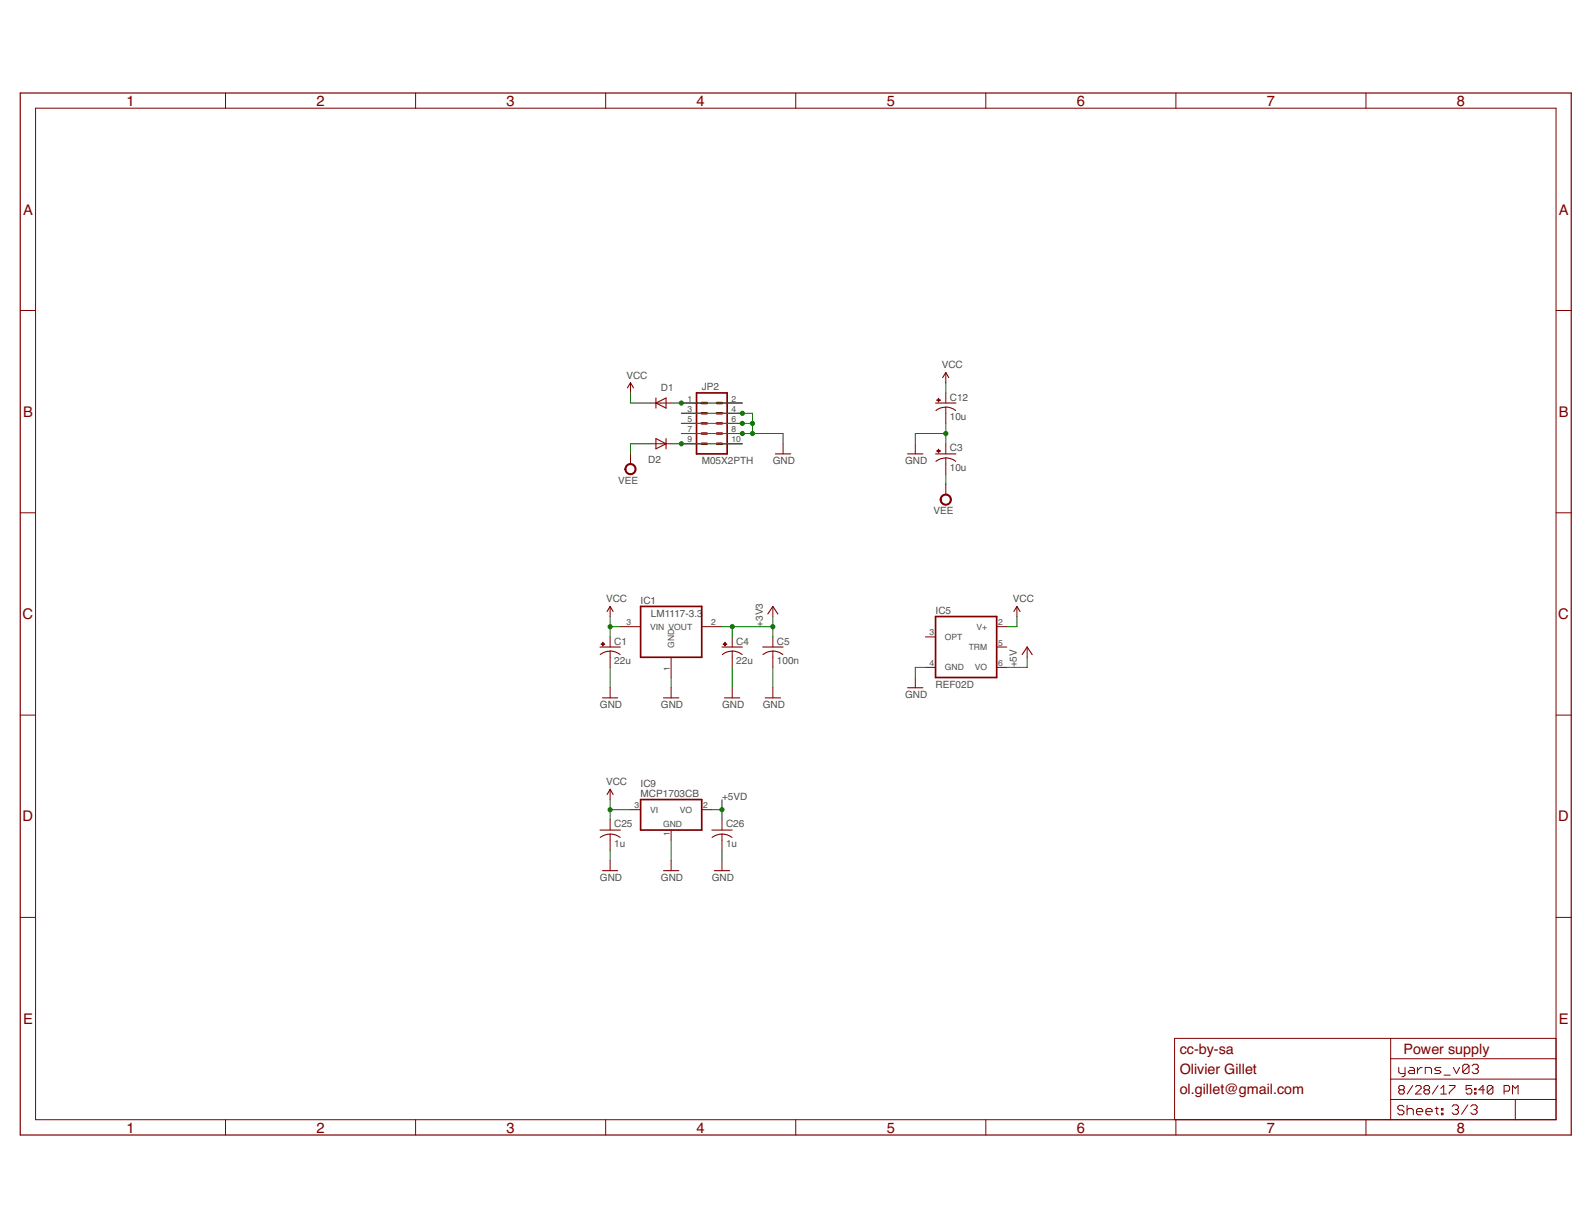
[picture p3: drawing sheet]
<svg xmlns="http://www.w3.org/2000/svg" width="279mm" height="216mm" viewBox="0 0 279 216" stroke-linecap="round" stroke-linejoin="round" font-family="sans-serif">
<g fill="none" stroke="#800000" stroke-width=".18">
<path d="M6.2 19h267.1v177.7h-267.1zM39.6 16.3v2.7M73 16.3v2.7M106.4 16.3v2.7M139.7 16.3v2.7M173.1 16.3v2.7M206.5 16.3v2.7M239.9 16.3v2.7M3.6 54.5h2.6M273.3 54.5h2.6M110.7 67.2v1.8M110.7 79.7v1.8"/>
<path d="M114.3 70.8h3.6M114.3 78h3.6M119.7 70.8h3.5M119.7 78h3.5M119.7 76.2h3.5M119.7 74.4h3.5M119.7 72.6h3.5M126.8 70.8h3.6M126.8 78h3.6M126.8 76.2h3.6M126.8 74.4h3.6M126.8 72.6h3.6"/>
<path d="M137.5 78v1.7M160.7 78v1.7M166.1 65.4v1.8M166.1 69v1.8M166.1 71.5v2.9M166.1 78v1.7M3.6 90.1h2.6M166.1 80.5v2.8M166.1 85.1v1.8M273.3 90.1h2.6M107.1 106.5v1.8M107.1 111.9v1.8"/>
<path d="M107.1 114.4v2.8M108.9 110.1h3.6M117.9 115.5v3.5M123.2 110.1h3.6M128.6 111.9v1.8M128.6 114.4v2.8M135.7 106.5v1.8M135.7 111.9v1.8M135.7 114.4v2.8M160.7 119v1.8M162.5 111.9h1.8M162.5 117.2h1.8"/>
<path d="M175 110.1h1.8M175 117.2h1.8M175 113.7h1.8M178.6 106.5v1.8M180.4 113.7v1.8M3.6 125.6h2.6M107.1 120.8v1.8M107.1 138.7v1.8M117.9 120.8v1.8M128.6 120.8v1.8M135.7 120.8v1.8M273.3 125.6h2.6"/>
<path d="M107.1 144v1.8M107.1 146.5v2.9M107.1 151.2v1.8M110.7 142.2h1.8M117.9 145.8v1.8M117.9 151.2v1.8M123.2 142.2h1.8M126.8 144v1.8M126.8 146.5v2.9M126.8 151.2v1.8M3.6 161.2h2.6M273.3 161.2h2.6"/>
<path d="M39.6 196.7v2.7M73 196.7v2.7M106.4 196.7v2.7M139.7 196.7v2.7M173.1 196.7v2.7M206.5 196.7v2.7M239.9 196.7v2.7M244.2 193.1h29.1M244.2 182.4v14.3M244.2 189.6h29.1M244.2 186h29.1M245.6 187.5v.8l.3 .3h.8"/>
<path d="M245.9 191.5l-.3-.3v-.3l.3-.2h.5l.2 .2v.3l-.2 .3M245.9 191.5l-.3 .2v.2l.3 .3h.5l.2-.3v-.2l-.2-.2M245.9 191.5h.5M246.5 194.5l-.2-.3h-.6l-.2 .3v.2l.2 .3h.6l.2 .3v.3l-.2 .2h-.6l-.2-.2M246.7 187.5v1.4l-.2 .2h-.3M247.1 195l.3-.3h.5l.3 .3v.8M247.1 194.2v1.6M247.6 187.5h.5l.3 .3v.8h-.8l-.3-.3 .3-.3h.8M248.1 190.7l-1 1.5M248.6 190.9l.2-.2h.5l.3 .2v.3l-1 1h1M248.8 195.3h1.1v-.3l-.3-.3h-.6l-.2 .3v.6l.2 .2h.6M248.9 187.5v1.1"/>
<path d="M249.7 187.5h-.2l-.6 .5M250.3 188.6v-1.1h.8l.3 .3v.8M250.3 191.5l-.2-.3v-.3l.2-.2h.5l.3 .2v.3l-.3 .3M250.3 191.5l-.2 .2v.2l.2 .3h.5l.3-.3v-.2l-.3-.2M250.3 191.5h.5M250.4 195.3h1.1v-.3l-.3-.3h-.5l-.3 .3v.6l.3 .2h.5M252 194.7h.6M252.3 194.5v1.1l.3 .2M252.5 190.7l-1 1.5M253 192.2h1M253 191.2l.5-.5v1.5M253 187.5h-.8l-.3 .3 .3 .2h.6l.2 .3-.2 .3h-.9"/>
<path d="M253.1 194.7h.3v.3h-.3zM253.1 195.6h.3v.2h-.3zM253.6 188.9h1.1M254.5 190.7h1v.2l-1 1v.3M255 194.4l.3-.3h.5l.3 .3v.2l-.3 .3M255.2 187.5l.6 1.1 .5-1.1M255.6 194.9h.2M255.8 194.9l.3 .3v.3l-.3 .2h-.5l-.3-.2M257.8 194.1l-1.1 1.6M258 187.2v1.1l-.3 .3h-.5l-.3-.3M258 187.2l-.3-.2h-.5l-.3 .2v1.1M258 187.2l-1.1 1.1"/>
<path d="M258.3 194.4l.3-.3h.5l.3 .3v.2l-.3 .3M258.5 190.7h-1v.8l.5-.3h.2l.3 .3v.4l-.3 .3h-.5l-.2-.3M258.5 187.2l.3-.2h.6l.2 .2v.3l-.2 .3M258.8 194.9h.3M259 191.9h.2v.3h-.2zM259 191.2h.2v.3h-.2zM259.1 187.8h.3M259.1 194.9l.3 .3v.3l-.3 .2h-.5l-.3-.2M259.4 187.8l.2 .2v.3l-.2 .3h-.6l-.3-.3M260.7 191.5h-1l.7-.8v1.5M262.2 190.9l-.3-.2h-.5l-.2 .2v1M262.2 190.9v1l-.3 .3h-.5l-.2-.3"/>
<path d="M262.2 190.9l-1 1M264.1 191.7h.8l.2-.2v-.6l-.2-.2h-.8v1.5M265.6 192.2v-1.5l.5 .5 .5-.5v1.5M266.1 193.1v3.6M273.3 182.4h-67v14.3"/>
</g>
<path d="M3.6 16.3h272.3v183.1h-272.3z" fill="none" stroke="#800000" stroke-width=".21"/>
<g fill="none" stroke="#800000" stroke-width=".19">
<path d="M110.2 68.1l.5-.9 .6 .9M115.2 70.8l1.8-.9v1.8zM115.2 69.9v1.8M115.2 77l1.8 1-1.8 .8zM117 77v1.8M136.2 79.7h2.7M159.4 79.7h2.7M164.3 70.8h3.6M164.3 79.7h3.6M164.4 72.1a2.76 2.76 0 0 1 3.4 0M165.5 66.3l.6-.9 .5 .9M166.1 80.4a3 3 0 0 1 1.7 .6"/>
<path d="M166.1 80.5a2.7 2.7 0 0 0-1.7 .5M105.4 113.7h3.5M105.4 115a2.79 2.79 0 0 1 3.5 0M106.6 107.4l.5-.9 .6 .9M126.8 113.7h3.6M126.9 115a2.76 2.76 0 0 1 3.4 0M133.9 113.7h3.6M134 115a2.79 2.79 0 0 1 3.5 0M134.8 107.9l.9-1.4 .9 1.4M178.1 107.4l.5-.9 .5 .9M179.5 115l.9-1.3 .9 1.3M105.8 122.6h2.7"/>
<path d="M106.6 139.6l.5-.9 .6 .9M116.5 122.6h2.7M127.2 122.6h2.7M134.4 122.6h2.7M159.4 120.8h2.7M105.4 145.8h3.5M105.8 153h2.7M107.1 146.5a2.81 2.81 0 0 1 1.8 .6M107.1 146.5a2.97 2.97 0 0 0-1.7 .6M116.5 153h2.7M125 145.8h3.6M125.5 153h2.6"/>
<path d="M126.8 146.5a2.81 2.81 0 0 1 1.7 .6M126.8 146.5a2.97 2.97 0 0 0-1.7 .6"/>
</g>
<g fill="#800000" stroke="#800000" stroke-width=".18">
<path d="M164.5 70.3h.6z"/>
<path d="M164.8 70l.1 .6z"/>
<path d="M164.5 79.2l.6 .1z"/>
<path d="M164.8 78.9l.1 .6z"/>
<path d="M127 113.1l.6 .1z"/>
<path d="M127.3 112.8l.1 .7z"/>
<path d="M105.6 113.1l.6 .1z"/>
<path d="M105.8 112.8l.1 .7z"/>
</g>
<path d="M122.3 69h5.4v10.7h-5.4zM112.5 106.5h10.7v9h-10.7zM164.3 108.3h10.7v10.7h-10.7zM112.5 140.5h10.7v5.3h-10.7z" fill="none" stroke="#800000" stroke-width=".3"/>
<g fill="#800000" stroke="#800000" stroke-width=".18">
<path d="M110.1 81.6a.99 .99 0 0 1 1.5 .4 .99 .99 0 0 1-.7 1.4 .99 .99 0 0 1-1.2-1h.2a.8 .8 0 0 1 1.1-.7 .8 .8 0 0 1 .3 1.3 .8 .8 0 0 1-1.3-.3l-.1-.3h-.2z" fill-rule="evenodd"/>
<path d="M165.5 87a.99 .99 0 0 1 1.5 .4 .99 .99 0 0 1-.7 1.3 .99 .99 0 0 1-1.2-.9h.2a.8 .8 0 0 1 1.2-.7 .8 .8 0 0 1 .1 1.4 .8 .8 0 0 1-1.3-.5v-.2h-.2v-.3z" fill-rule="evenodd"/>
</g>
<path d="M123.2 74.4h.9M123.2 76.2h.9M123.2 78h.9M123.2 70.8h.9M123.2 72.6h.9M125.9 74.4h.9M125.9 76.2h.9M125.9 78h.9M125.9 70.8h.9M125.9 72.6h.9" fill="none" stroke="#800000" stroke-width=".44"/>
<g fill="none" stroke="#008000" stroke-width=".18">
<path d="M110.7 69v1.8h3.6M114.3 78h-3.6v1.7M117.9 78h12.5M117.9 70.8h12.5M119.7 72.6h12.4v3.6M119.7 74.4h12.4M119.7 76.2h17.8v1.8M166.1 76.2h-5.4v1.8M166.1 67.2v1.8M166.1 74.4v3.6M166.1 83.3v1.8M107.1 108.3v3.6"/>
<path d="M107.1 117.2v3.6M107.1 110.1h1.8M117.9 119v1.8M126.8 110.1h8.9M128.6 110.1v1.8M128.6 117.2v3.6M135.7 108.3v3.6M135.7 117.2v3.6M162.5 117.2h-1.8v1.8M178.6 108.3v1.8h-1.8M180.4 115.5v1.7h-3.6M107.1 140.5v3.5"/>
<path d="M107.1 149.4v1.8M107.1 142.2h3.6M117.9 147.6v3.6M125 142.2h1.8M126.8 140.5v3.5M126.8 149.4v1.8"/>
</g>
<g fill="#008000" stroke="#008000" stroke-width=".18">
<circle cx="132.1" cy="74.4" r=".36"/>
<circle cx="132.1" cy="76.2" r=".36"/>
<circle cx="130.4" cy="76.2" r=".36"/>
<circle cx="130.4" cy="74.4" r=".36"/>
<circle cx="130.4" cy="72.6" r=".36"/>
<circle cx="166.1" cy="76.2" r=".36"/>
<circle cx="107.1" cy="110.1" r=".36"/>
<circle cx="107.1" cy="142.2" r=".36"/>
<circle cx="128.6" cy="110.1" r=".36"/>
<circle cx="135.7" cy="110.1" r=".36"/>
<circle cx="119.7" cy="70.8" r=".36"/>
<circle cx="119.7" cy="78" r=".36"/>
<circle cx="126.8" cy="142.2" r=".36"/>
</g>
<g font-size="2.6" fill="#800000">
<text x="22.2" y="18.6">1</text>
<text x="55.6" y="18.6">2</text>
<text x="89" y="18.6">3</text>
<text x="122.3" y="18.6">4</text>
<text x="155.7" y="18.6">5</text>
<text x="189.1" y="18.6">6</text>
<text x="222.5" y="18.6">7</text>
<text x="255.8" y="18.6">8</text>
<text x="4" y="37.7">A</text>
<text x="273.7" y="37.7">A</text>
<text x="4" y="73.2">B</text>
<text x="273.7" y="73.2">B</text>
<text x="4" y="108.8">C</text>
<text x="273.7" y="108.8">C</text>
<text x="4" y="144.3">D</text>
<text x="273.7" y="144.3">D</text>
<text x="4" y="179.9">E</text>
<text x="273.7" y="179.9">E</text>
<text x="22.2" y="199">1</text>
<text x="55.6" y="199">2</text>
<text x="89" y="199">3</text>
<text x="122.3" y="199">4</text>
<text x="155.7" y="199">5</text>
<text x="189.1" y="199">6</text>
<text x="222.5" y="199">7</text>
<text x="255.8" y="199">8</text>
</g>
<g font-size="2.5" fill="#800000">
<text x="207.2" y="185.1">cc-by-sa</text>
<text x="246.5" y="185.1">Power supply</text>
<text x="207.2" y="188.7">Olivier Gillet</text>
<text x="207.2" y="192.2">ol.gillet@gmail.com</text>
</g>
<g font-size="1.8" fill="#505050">
<text x="165.4" y="64.7">VCC</text>
<text x="110" y="66.5">VCC</text>
<text x="116.1" y="68.7">D1</text>
<text x="123.2" y="68.5">JP2</text>
<text x="166.8" y="70.4">C12</text>
<text x="166.8" y="73.8">10u</text>
<text x="113.8" y="81.3">D2</text>
<text x="123.2" y="81.5">M05X2PTH</text>
<text x="135.7" y="81.5">GND</text>
<text x="158.9" y="81.5">GND</text>
<text x="166.8" y="82.7">10u</text>
<text x="166.8" y="79.3">C3</text>
<text x="108.5" y="85">VEE</text>
<text x="163.9" y="90.4">VEE</text>
<text x="106.4" y="105.8">VCC</text>
<text x="112.5" y="106.1">IC1</text>
<text x="164.3" y="107.9">IC5</text>
<text x="177.9" y="105.8">VCC</text>
<text x="107.9" y="113.2">C1</text>
<text x="114.3" y="108.3">LM1117-3.3</text>
<text x="129.3" y="113.2">C4</text>
<text x="133.9" y="110.1" transform="rotate(-90 133.9 110.1)">+3V3</text>
<text x="136.4" y="113.2">C5</text>
<text x="107.9" y="116.6">22u</text>
<text x="129.3" y="116.6">22u</text>
<text x="136.4" y="116.6">100n</text>
<text x="178.6" y="117.2" transform="rotate(-90 178.6 117.2)">+5V</text>
<text x="105.4" y="124.4">GND</text>
<text x="116.1" y="124.4">GND</text>
<text x="126.8" y="124.4">GND</text>
<text x="133.9" y="124.4">GND</text>
<text x="158.9" y="122.6">GND</text>
<text x="164.3" y="120.8">REF02D</text>
<text x="106.4" y="138">VCC</text>
<text x="112.5" y="140">MCP1703CB</text>
<text x="112.5" y="138.2">IC9</text>
<text x="126.8" y="140.5">+5VD</text>
<text x="107.9" y="148.8">1u</text>
<text x="107.9" y="145.4">C25</text>
<text x="127.5" y="148.8">1u</text>
<text x="127.5" y="145.4">C26</text>
<text x="105.4" y="154.7">GND</text>
<text x="116.1" y="154.7">GND</text>
<text x="125" y="154.7">GND</text>
</g>
<g font-size="1.5" fill="#505050">
<text x="120.8" y="70.6">1</text>
<text x="128.4" y="70.6">2</text>
<text x="120.8" y="77.7">9</text>
<text x="120.8" y="75.9">7</text>
<text x="120.8" y="74.1">5</text>
<text x="120.8" y="72.3">3</text>
<text x="128.4" y="77.7">10</text>
<text x="128.4" y="75.9">8</text>
<text x="128.4" y="74.1">6</text>
<text x="128.4" y="72.3">4</text>
<text x="110" y="109.8">3</text>
<text x="114.1" y="110.6">VIN VOUT</text>
<text x="118.4" y="113.8" transform="rotate(-90 118.4 113.8)">GND</text>
<text x="124.9" y="109.8">2</text>
<text x="163.2" y="111.6">3</text>
<text x="165.9" y="112.4">OPT</text>
<text x="171.5" y="110.6">V+</text>
<text x="175.3" y="113.4">5</text>
<text x="175.3" y="109.8">2</text>
<text x="117.6" y="117.9" transform="rotate(-90 117.6 117.9)">1</text>
<text x="163.2" y="117">4</text>
<text x="165.9" y="117.8">GND</text>
<text x="170.1" y="114.2">TRM</text>
<text x="171.2" y="117.8">VO</text>
<text x="175.3" y="117">6</text>
<text x="111.4" y="142">3</text>
<text x="114.1" y="142.8">VI</text>
<text x="119.4" y="142.8">VO</text>
<text x="123.5" y="142">2</text>
<text x="116.4" y="145.3">GND</text>
<text x="117.6" y="146.9" transform="rotate(-90 117.6 146.9)">1</text>
</g>
</svg>
